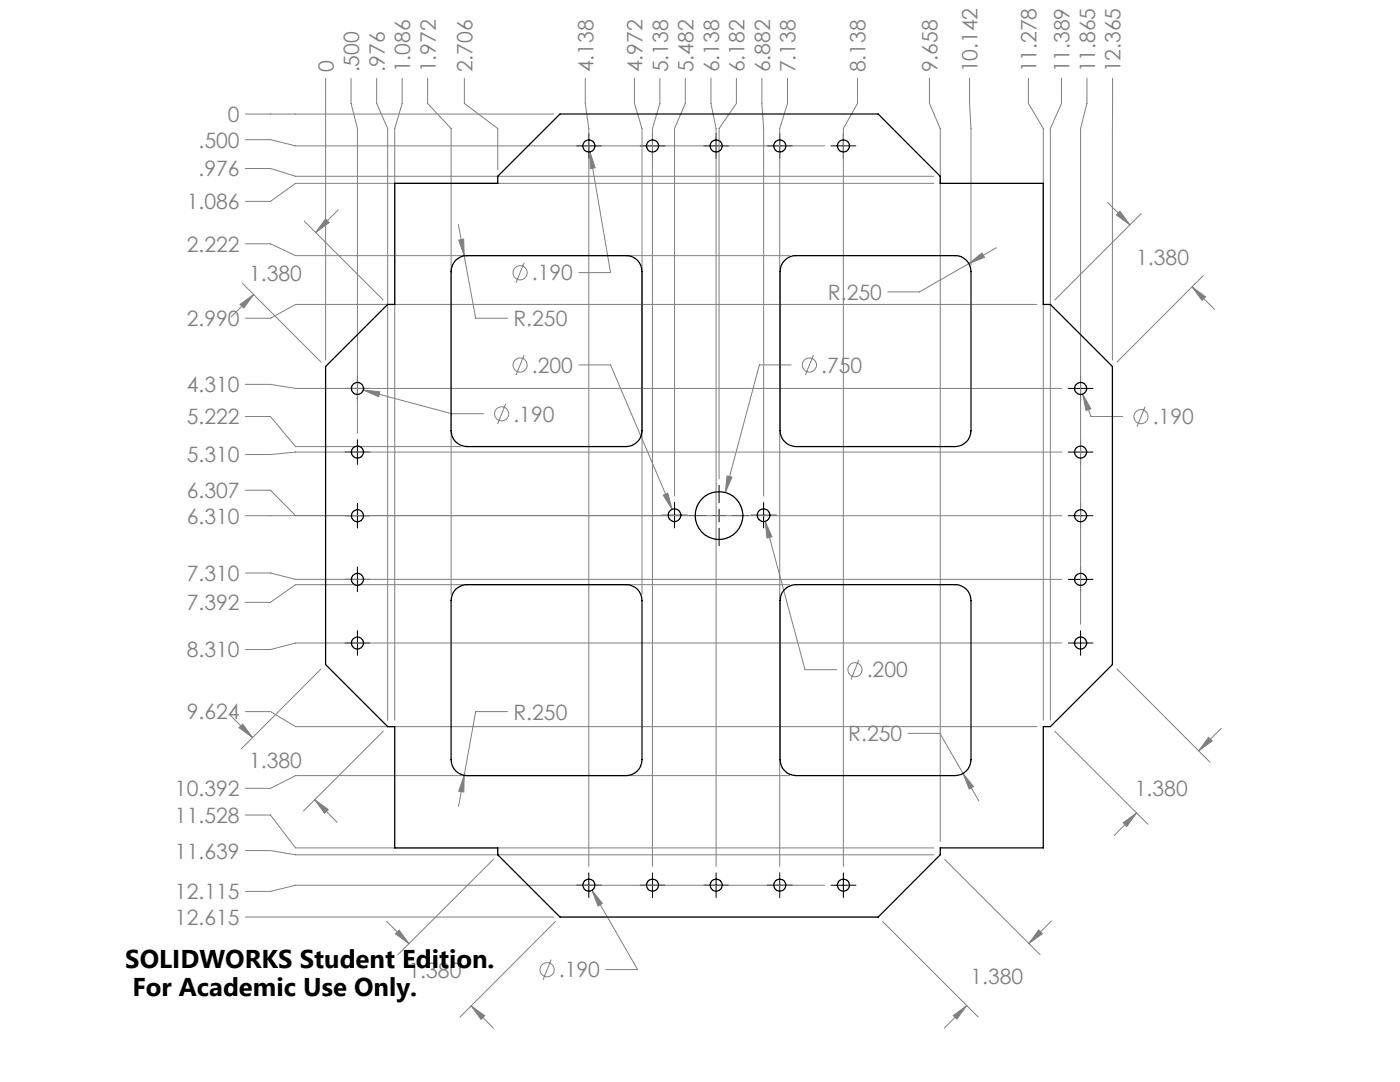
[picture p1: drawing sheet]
<svg xmlns="http://www.w3.org/2000/svg" width="279mm" height="216mm" viewBox="0 0 279 216" stroke-linecap="round" stroke-linejoin="round" font-family="sans-serif">
<g fill="none" stroke="#808080" stroke-width=".2">
<path d="M65 15.6v56.3M70.1 15.6v5l1.2 5v60.9M75.2 15.6v5l2.2 5v118.1M80.3 15.6v5l-1.5 5v118.1M85.3 15.6v5l4.7 5v93M92.7 15.6v5l6.6 5v8.3M116.8 15.6v5l.7 5v147.3M126.6 15.6v5l1.5 5v93M131.7 15.6v5l-1.5 5v147.3M136.8 15.6v5l-2.2 5v73.4M141.9 15.6v5l1 5v147.3M147 15.6v5l-3.5 5v70"/>
<path d="M152 15.6v5l.4 5v73.4M157.2 15.6v5l-1.6 5v147.3M171.1 15.6v5l-2.8 5v147.3M185.5 15.6v5l2.1 5v142.3M193.5 15.6v5l.3 5v27.3M205.2 15.6v5l3 5v118.1M211.8 15.6v5l-2.2 5v118.1M216.9 15.6v5l-1.2 5v99M222 15.6v56.3M49 22.8h61.5M49 27.9h5l5 1.2h105.6M49 33.6h5l5 1.6h127.4"/>
<path d="M117.7 30.3l1.1 3.2-1 .2zM117.7 30.3l4.1 24.1h-6.3M186.4 36.6h-127.4l-5 3.6h-5M48.4 56.5l15.7 15.7M49 48.6h5l5 2.4h98.6M50.6 58.8l-4.5 4.5M60.7 44.1l15.8 15.8M65 43.7l.7 .7-2.7 2zM67.5 41.9l-4.5 4.5M91.5 44.8l3.4 18.7h6.4M91.5 47.9l1-.2 .1 3.3zM104.6 52.4l-1.6 4"/>
<path d="M193.4 52.6l2.6-2.1 .5 .9zM198.9 49.4l-15.4 8.8h-6.3M221 40.4l4.5 4.5M223.5 42.2l2 2.7-2.7-2zM227.8 42.6l-17.3 17.3M237.9 57.3l2.7 1.9-.7 .7zM237.9 57.3l4.5 4.4M240.1 55l-17.2 17.2M47.9 60.7l2.7-1.9-2 2.7zM49 76.7h5l5 .8h152.9M72.5 77.8l3.3 .4-.2 1zM72.5 77.8l17.6 4.8h6.4"/>
<path d="M104.6 70.8l-1.6 4.1M115.5 72.8h6.3l12.3 28.8M157.9 72.8h-6.3l-6.9 25.5M162.3 70.8l-1.6 4.1M206.9 60.7h-147.9l-5 2.8h-5M216.1 78.6l1.6 3-1 .3zM216.1 78.6l1.6 4.5h6.4M49 83.1h5l5 6h32.9M49 97.8h5l5 5.1h77.2M100.9 80.6l-1.6 4M132.4 98.8l.9-.4 .8 3.2zM145.1 95l1 .2-1.4 3.1z"/>
<path d="M211.9 90.2h-152.9l-5 .5h-5M228.5 81.1l-1.6 4.1M49 102.9h162.9M49 114.3h5l5 1.3h152.9M152.7 104l1.4 3.1-1 .3zM152.7 104l8 29.6h6.3M157.6 116.7h-98.6l-5 3.5h-5M64.1 133.5l-15.9 15.9M171.4 131.6l-1.6 4M211.9 128.3h-152.9l-5 1.3h-5M222.9 133.5l18.6 18.6M45.9 142.7l4.5 4.5"/>
<path d="M47.7 145.2l.7-.7 2 2.7zM49 142h5l5 3h147.9M62.8 159.6l2.7 1.9-.7 .8zM62.8 159.6l4.5 4.5M76.5 145.9l-15.9 15.9M92.6 154.7v3.3l-1.1-.1zM101.3 142h-6.4l-3.4 18.9M157.6 154.8h-98.6l-5 2.5h-5M181.2 146.3h6.4l7.8 13.5M192.2 154.3l2.1 2.7-.9 .4zM210.5 145.9l18.6 18.6M241.2 147.1l.7 .7-2.7 2z"/>
<path d="M243.7 145.3l-4.5 4.5M49 162.6h5l5 6.6h127.4M49 169.7h5l5 .9h127.4M98.5 171.5l-19.1 19M118.1 177.7l2.1 2.6-.9 .5zM118.1 177.7l9.1 15.8h-6.3M164.6 176.6h-105.6l-5 1.3h-5M188.5 171.5l19.1 19M224.2 164.2l2.6-2-1.9 2.7zM226.8 162.2l-4.4 4.5M49 183h61.5M77.2 183.8l4.4 4.5"/>
<path d="M78.9 186.3l.8-.7 1.9 2.7zM110 191.5l-1.6 4M110.8 183.9l-19 19.1M176.1 183.9l19.1 19M207.3 185.6l.7 .7-2.7 2zM209.8 183.8l-4.5 4.5M94 200.7l2.7 2-.7 .7zM94 200.7l4.5 4.5M190.3 202.6l2.6-1.9-1.9 2.6zM192.9 200.7l-4.4 4.4"/>
<circle cx="103.8" cy="54.4" r="1.41"/>
<circle cx="103.8" cy="72.8" r="1.41"/>
<circle cx="161.5" cy="72.8" r="1.42"/>
<circle cx="100.1" cy="82.6" r="1.42"/>
<circle cx="227.7" cy="83.1" r="1.42"/>
<circle cx="170.6" cy="133.6" r="1.41"/>
<circle cx="109.2" cy="193.5" r="1.42"/>
</g>
<g fill="none" stroke="#000" stroke-width=".2">
<path d="M115 29.1h5M117.5 26.6v5M127.7 29.1h5M130.2 26.6v5M140.4 29.1h5M142.9 26.6v5M153.1 29.1h5M155.6 26.6v5M165.8 29.1h5M168.3 26.6v5M68.9 77.5h4.9M71.3 75v5"/>
<path d="M213.2 77.5h4.9M215.7 75v5M68.9 90.2h4.9M71.3 87.7v5M143.5 96.8v3.5M213.2 90.2h4.9M215.7 87.7v5M68.9 115.6h4.9M68.9 102.9h4.9M71.3 100.4v5M71.3 113.1v5M132.1 102.8h5.1"/>
<path d="M134.6 100.3v5M137.5 102.9h3.5M142.2 102.9h2.6M143.5 101.6v2.5M143.5 105.4v3.5M146 102.9h3.5M149.9 102.8h5M152.4 100.3v5M213.2 115.6h4.9M213.2 102.9h4.9M215.7 100.4v5M215.7 113.1v5"/>
<path d="M68.9 128.3h4.9M71.3 125.8v5M213.2 128.3h4.9M215.7 125.8v5M115 176.6h5M117.5 174.2v4.9M127.7 176.6h5M130.2 174.2v4.9M140.4 176.6h5M142.9 174.2v4.9M153.1 176.6h5M155.6 174.2v4.9"/>
<path d="M165.8 176.6h5M168.3 174.2v4.9"/>
</g>
<path d="M145.1 95l-.4 3.3 1.4-3.1zM152.7 104l.4 3.4 1-.3zM132.4 98.8l1.7 2.8-.8-3.2zM192.2 154.3l1.2 3.1 .9-.4zM92.6 154.7l-1.1 3.2 1.1 .1zM91.5 47.9l1.1 3.1-.1-3.3zM193.4 52.6l3.1-1.2-.5-.9zM118.1 177.7l1.2 3.1 .9-.5zM216.1 78.6l.6 3.3 1-.3zM72.5 77.8l3.1 1.4 .2-1zM117.7 30.3l.1 3.4 1-.2zM78.9 186.3l.8-.7 1.9 2.7zM94 200.7l2.7 2-.7 .7zM190.3 202.6l2.6-1.9-1.9 2.6zM207.3 185.6l.7 .7-2.7 2zM224.2 164.2l2.6-2-1.9 2.7zM241.2 147.1l.7 .7-2.7 2zM47.7 145.2l.7-.7 2 2.7zM62.8 159.6l2.7 1.9-.7 .8zM237.9 57.3l2.7 1.9-.7 .7zM223.5 42.2l2 2.7-2.7-2zM65 43.7l.7 .7-2.7 2zM47.9 60.7l2.7-1.9-2 2.7z" fill="#808080"/>
<g fill="none" stroke="#000" stroke-width=".25">
<path d="M78.8 36.6h20.5v-1.4l12.5-12.4h63.5l12.3 12.4v1.4h20.6v24.1h1.4l12.4 12.4v59.5l-12.4 12.4h-1.4v24.2h-20.6v1.4l-12.3 12.4h-63.5l-12.5-12.4v-1.4h-20.5v-24.2h-1.4l-12.4-12.4v-59.5l12.4-12.4h1.4zM90.9 51.9a3 3 0 0 1 2.3-.9h31.8a3.1 3.1 0 0 1 3.1 3.2v31.7a3.2 3.2 0 0 1-3.1 3.2h-31.8a3.2 3.2 0 0 1-3.2-3.2v-31.7a3.3 3.3 0 0 1 .9-2.3zM156.6 51.9a2.89 2.89 0 0 1 2.3-.9h31.7a3.1 3.1 0 0 1 3.2 3.2v31.7a3.2 3.2 0 0 1-3.2 3.2h-31.7a3.3 3.3 0 0 1-3.2-3.2v-31.7a3.1 3.1 0 0 1 .9-2.3zM90.9 117.6a3.4 3.4 0 0 1 2.3-.9h31.8a3.1 3.1 0 0 1 3.1 3.1v31.8a3.2 3.2 0 0 1-3.1 3.2h-31.8a3.2 3.2 0 0 1-3.2-3.2v-31.8a3.3 3.3 0 0 1 .9-2.2zM156.6 117.6a3.3 3.3 0 0 1 2.3-.9h31.7a3.1 3.1 0 0 1 3.2 3.1v31.8a3.2 3.2 0 0 1-3.2 3.2h-31.7a3.3 3.3 0 0 1-3.2-3.2v-31.8a3.1 3.1 0 0 1 .9-2.2z"/>
<circle cx="117.5" cy="29.1" r="1.21"/>
<circle cx="130.2" cy="29.1" r="1.21"/>
<circle cx="142.9" cy="29.1" r="1.21"/>
<circle cx="155.6" cy="29.1" r="1.21"/>
<circle cx="168.3" cy="29.1" r="1.21"/>
<circle cx="71.3" cy="77.5" r="1.2"/>
<circle cx="215.7" cy="77.5" r="1.21"/>
<circle cx="71.3" cy="90.2" r="1.2"/>
<circle cx="215.7" cy="90.2" r="1.21"/>
<circle cx="71.3" cy="115.6" r="1.2"/>
<circle cx="71.3" cy="102.9" r="1.2"/>
<circle cx="134.6" cy="102.8" r="1.27"/>
<circle cx="143.5" cy="102.9" r="4.8"/>
<circle cx="152.4" cy="102.8" r="1.27"/>
<circle cx="215.7" cy="115.6" r="1.21"/>
<circle cx="215.7" cy="102.9" r="1.21"/>
<circle cx="71.3" cy="128.3" r="1.2"/>
<circle cx="215.7" cy="128.3" r="1.21"/>
<circle cx="117.5" cy="176.6" r="1.2"/>
<circle cx="130.2" cy="176.6" r="1.2"/>
<circle cx="142.9" cy="176.6" r="1.2"/>
<circle cx="155.6" cy="176.6" r="1.2"/>
<circle cx="168.3" cy="176.6" r="1.2"/>
</g>
<g font-size="5.1">
<text x="25" y="193.2">SOLIDWORKS Student Edition.</text>
<text x="26.4" y="198.8">For Academic Use Only.</text>
</g>
<g font-size="4.2" fill="#808080">
<text x="66.6" y="14.5" transform="rotate(-90 66.6 14.5)">0</text>
<text x="71.7" y="14.5" transform="rotate(-90 71.7 14.5)">.500</text>
<text x="76.8" y="14.5" transform="rotate(-90 76.8 14.5)">.976</text>
<text x="81.9" y="14.5" transform="rotate(-90 81.9 14.5)">1.086</text>
<text x="87" y="14.5" transform="rotate(-90 87 14.5)">1.972</text>
<text x="94.3" y="14.5" transform="rotate(-90 94.3 14.5)">2.706</text>
<text x="118.4" y="14.5" transform="rotate(-90 118.4 14.5)">4.138</text>
<text x="128.2" y="14.5" transform="rotate(-90 128.2 14.5)">4.972</text>
<text x="133.3" y="14.5" transform="rotate(-90 133.3 14.5)">5.138</text>
<text x="138.4" y="14.5" transform="rotate(-90 138.4 14.5)">5.482</text>
<text x="143.5" y="14.5" transform="rotate(-90 143.5 14.5)">6.138</text>
<text x="148.6" y="14.5" transform="rotate(-90 148.6 14.5)">6.182</text>
<text x="153.7" y="14.5" transform="rotate(-90 153.7 14.5)">6.882</text>
<text x="158.8" y="14.5" transform="rotate(-90 158.8 14.5)">7.138</text>
<text x="172.8" y="14.5" transform="rotate(-90 172.8 14.5)">8.138</text>
<text x="187.1" y="14.5" transform="rotate(-90 187.1 14.5)">9.658</text>
<text x="195.1" y="14.5" transform="rotate(-90 195.1 14.5)">10.142</text>
<text x="206.9" y="14.5" transform="rotate(-90 206.9 14.5)">11.278</text>
<text x="213.5" y="14.5" transform="rotate(-90 213.5 14.5)">11.389</text>
<text x="218.6" y="14.5" transform="rotate(-90 218.6 14.5)">11.865</text>
<text x="223.6" y="14.5" transform="rotate(-90 223.6 14.5)">12.365</text>
<text x="39.6" y="29.4">.500</text>
<text x="45.5" y="24.4">0</text>
<text x="39.6" y="35.2">.976</text>
<text x="37.3" y="41.8">1.086</text>
<text x="37.3" y="50.2">2.222</text>
<text x="226.8" y="52.9">1.380</text>
<text x="49.7" y="56">1.380</text>
<text x="106.1" y="56">.190</text>
<text x="165.2" y="59.8">R.250</text>
<text x="37.3" y="65.1">2.990</text>
<text x="102.5" y="65.1">R.250</text>
<text x="106.1" y="74.4">.200</text>
<text x="163.9" y="74.4">.750</text>
<text x="37.3" y="78.3">4.310</text>
<text x="37.3" y="84.7">5.222</text>
<text x="102.5" y="84.1">.190</text>
<text x="230.1" y="84.7">.190</text>
<text x="37.3" y="92.3">5.310</text>
<text x="37.3" y="99.4">6.307</text>
<text x="37.3" y="104.5">6.310</text>
<text x="37.3" y="115.9">7.310</text>
<text x="37.3" y="121.8">7.392</text>
<text x="37.3" y="131.2">8.310</text>
<text x="173" y="135.2">.200</text>
<text x="37.3" y="143.6">9.624</text>
<text x="102.5" y="143.6">R.250</text>
<text x="169.3" y="147.9">R.250</text>
<text x="49.7" y="153.3">1.380</text>
<text x="34.9" y="158.9">10.392</text>
<text x="226.5" y="158.9">1.380</text>
<text x="34.9" y="164.2">11.528</text>
<text x="34.9" y="171.3">11.639</text>
<text x="34.9" y="179.5">12.115</text>
<text x="34.9" y="184.6">12.615</text>
<text x="81.5" y="195.1">1.380</text>
<text x="111.5" y="195">.190</text>
<text x="193.7" y="196.3">1.380</text>
</g>
</svg>
